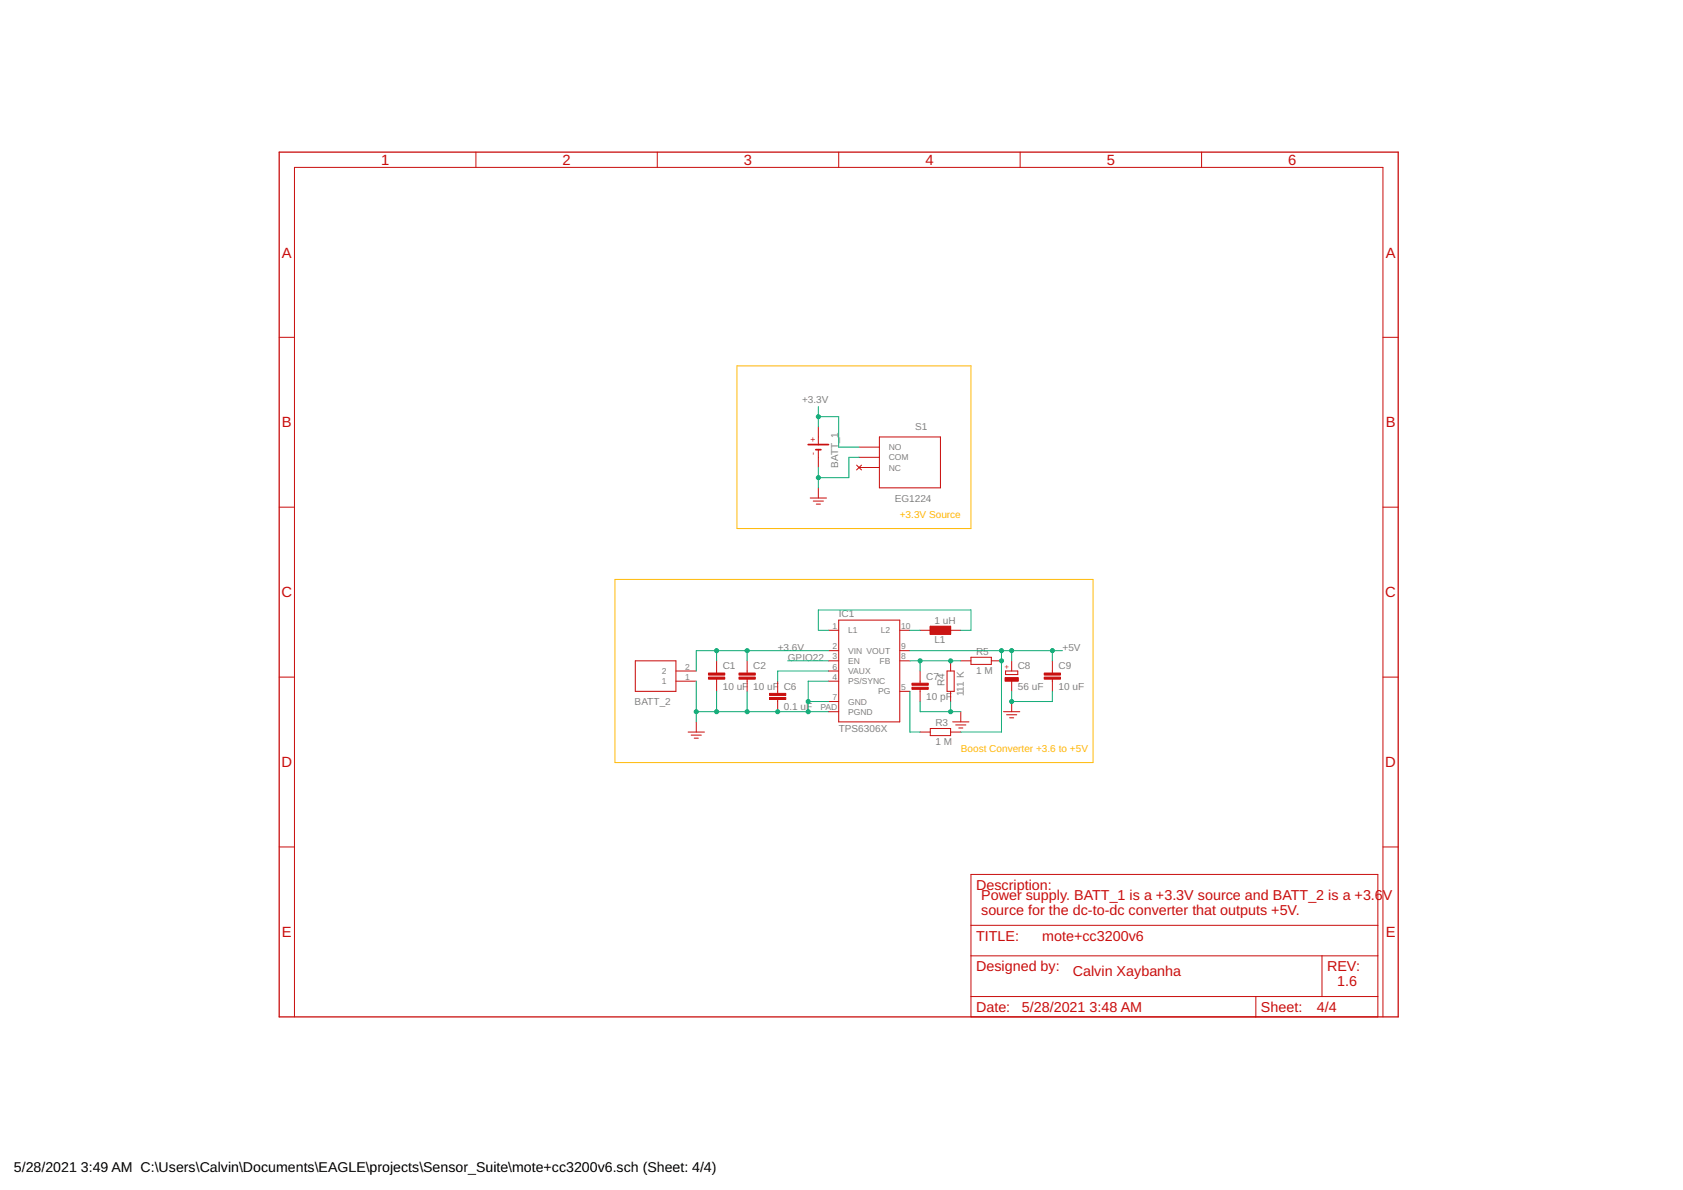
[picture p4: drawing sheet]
<svg xmlns="http://www.w3.org/2000/svg" width="420mm" height="297mm" viewBox="0 0 420 297" stroke-linecap="round" stroke-linejoin="round" font-family="sans-serif">
<path d="M201.8 111h5M203.7 112.2h1.2" fill="none" stroke="#c90d0c" stroke-width=".42"/>
<g fill="none" stroke="#c90d0c" stroke-width=".25">
<path d="M118.8 38v3.8M164.1 38v3.8M209.4 38v3.8M254.7 38v3.8M300 38v3.8M69.7 84.2h3.8M345.2 84.2h3.9M204.3 106.5v4.5M204.3 112.2v4.5M213.8 116.1l1.3 1.2M214.5 111.6h5M214.5 114.2h5"/>
<path d="M214.5 116.7h5M215.1 116.1l-1.3 1.2M219.5 109.1h15.3v12.7h-15.3zM69.7 126.6h3.8M202.3 124.3h4M203 125.1h2.6M203.8 125.8h1M204.3 121.8v2.5M345.2 126.6h3.9M206.8 157.3h2.6M209.4 154.8h15.2v25.4h-15.2zM224.6 157.3h2.6"/>
<path d="M229.7 157.3h10.2M232.2 156.3h5.1v2h-5.1zM232.2 156.4h5.1M232.2 156.6h5.1M232.2 156.7h5.1M232.2 156.8h5.1M232.2 157h5.1M232.2 157.1h5.1M232.2 157.2h5.1M232.2 157.5h5.1M232.2 157.6h5.1M232.2 157.7h5.1"/>
<path d="M232.2 157.8h5.1M232.2 158h5.1M232.2 158.1h5.1M232.2 158.2h5.1M69.7 169h3.8M158.6 165h10.1v7.6h-10.1zM168.7 170h5.1M168.7 167.5h5.1M178.9 165v3M178.9 169.5v3.1M186.5 165v3M186.5 169.5v3.1"/>
<path d="M194.1 170v3.1M194.1 174.6v3.1M206.8 162.4h2.6M206.8 165h2.6M206.8 170h2.6M206.8 167.5h2.6M206.8 175.1h2.6M206.8 177.7h2.6M224.6 162.4h2.6M224.6 165h2.6M224.6 172.6h2.6M229.7 167.5v3"/>
<path d="M229.7 172.1v3M236.4 167.5h1.8v5.1h-1.8zM237.3 165v2.5M237.3 172.6v2.5M239.9 165h2.5M239.9 177.7v2.5M242.4 164.1h5.1v1.7h-5.1zM247.5 165h2.5M250.5 177.7h4.1M251 167.5h3.1v.9h-3.1zM251.3 178.4h2.5M252.1 179.2h1"/>
<path d="M252.6 165v2.5M252.6 170v2.6M252.6 175.1v2.6M262.7 165v3M262.7 169.5v3.1M345.2 169h3.9M171.8 182.7h4.1M172.6 183.5h2.5M173.3 184.3h1M173.8 180.2v2.5M229.7 182.7h2.5M232.2 181.8h5.1v1.8h-5.1z"/>
<path d="M237.3 182.7h2.6M237.8 180.2h4.1M238.6 181h2.5M239.4 181.7h1M69.7 211.4h3.8M242.4 218.3h101.6v35.5h-101.6zM345.2 211.4h3.9M242.4 238.6h101.6M242.4 231h101.6M330 238.6v10.2M73.5 253.8v-212h271.7v212M242.4 248.8h101.6"/>
<path d="M313.5 248.8v5"/>
</g>
<g fill="#c90d0c" stroke="#c90d0c" stroke-width=".25">
<path d="M227.7 171.6h4v.5h-4z"/>
<path d="M227.7 170.5h4v.5h-4z"/>
<path d="M250.9 169.1h3.3v.9h-3.3z"/>
<path d="M184.5 169h4.1v.5h-4.1z"/>
<path d="M184.5 168h4.1v.5h-4.1z"/>
<path d="M192.1 174.1h4.1v.5h-4.1z"/>
<path d="M192.1 173.1h4.1v.5h-4.1z"/>
<path d="M176.9 169h4v.5h-4z"/>
<path d="M176.9 168h4v.5h-4z"/>
<path d="M260.7 169h4.1v.5h-4.1z"/>
<path d="M260.7 168h4.1v.5h-4.1z"/>
</g>
<path d="M69.7 38h279.4v215.8h-279.4z" fill="none" stroke="#c90d0c" stroke-width=".32"/>
<g fill="none" stroke="#0dab76" stroke-width=".25">
<path d="M204.3 101.5v5M204.3 116.7v5.1M204.3 104h5.1v7.6h5.1M214.5 114.2h-2.6v5h-7.6M206.8 157.3h-2.5v-5h38.1v5h-2.5M227.2 157.3h2.5M173.8 177.7h33M173.8 170v10.2M178.9 162.4v2.6M178.9 172.6v5.1M186.5 162.4v2.6M186.5 172.6v5.1"/>
<path d="M196.7 165h10.1M201.8 175.1h5M206.8 170h-5v7.7M206.8 162.4h-33v5.1M206.8 167.5h-12.7v2.5M227.2 162.4h38.1M227.2 172.6v10.1h2.5M227.2 165h12.7M229.7 175.1v2.6h10.2M229.7 165v2.5M237.3 175.1v2.6M250 162.4v20.3h-10.1"/>
<path d="M252.6 172.6v2.5h10.1v-2.5M252.6 162.4v2.6M262.7 162.4v2.6"/>
</g>
<g fill="#0dab76" stroke="#0dab76" stroke-width=".25">
<circle cx="204.3" cy="104" r=".51"/>
<circle cx="204.3" cy="119.2" r=".51"/>
<circle cx="201.8" cy="177.7" r=".51"/>
<circle cx="201.8" cy="175.1" r=".51"/>
<circle cx="194.1" cy="177.7" r=".51"/>
<circle cx="186.5" cy="177.7" r=".51"/>
<circle cx="178.9" cy="177.7" r=".51"/>
<circle cx="173.8" cy="177.7" r=".51"/>
<circle cx="237.3" cy="177.7" r=".51"/>
<circle cx="252.6" cy="175.1" r=".51"/>
<circle cx="250" cy="165" r=".51"/>
<circle cx="250" cy="162.4" r=".51"/>
<circle cx="252.6" cy="162.4" r=".51"/>
<circle cx="262.7" cy="162.4" r=".51"/>
<circle cx="186.5" cy="162.4" r=".51"/>
<circle cx="178.9" cy="162.4" r=".51"/>
<circle cx="229.7" cy="165" r=".51"/>
<circle cx="237.3" cy="165" r=".51"/>
</g>
<path d="M184 91.3h58.4v40.6h-58.4zM153.5 144.6h119.4v45.8h-119.4z" fill="none" stroke="#ffba08" stroke-width=".25"/>
<g font-size="3.7" fill="#c90d0c">
<text x="95.1" y="41.2">1</text>
<text x="140.4" y="41.2">2</text>
<text x="185.7" y="41.2">3</text>
<text x="231" y="41.2">4</text>
<text x="276.3" y="41.2">5</text>
<text x="321.6" y="41.2">6</text>
<text x="70.4" y="64.3">A</text>
<text x="345.9" y="64.3">A</text>
<text x="70.4" y="106.7">B</text>
<text x="345.9" y="106.7">B</text>
<text x="70.3" y="149.1">C</text>
<text x="345.8" y="149.1">C</text>
<text x="70.3" y="191.5">D</text>
<text x="345.8" y="191.5">D</text>
<text x="70.4" y="233.9">E</text>
<text x="345.9" y="233.9">E</text>
</g>
<g font-size="3.6" fill="#c90d0c">
<text x="243.7" y="222.1">Description:</text>
<text x="244.9" y="224.6">Power supply. BATT_1 is a +3.3V source and BATT_2 is a +3.6</text>
<text x="345.3" y="224.6">V</text>
<text x="244.9" y="228.4">source for the dc-to-dc converter that outputs +5V.</text>
<text x="243.7" y="234.8">TITLE:</text>
<text x="260.2" y="234.8">mote+cc3200v6</text>
<text x="243.7" y="242.4">Designed by:</text>
<text x="267.8" y="243.7">Calvin Xaybanha</text>
<text x="331.3" y="242.4">REV:</text>
<text x="333.8" y="246.2">1.6</text>
<text x="243.7" y="252.6">Date:</text>
<text x="255.1" y="252.6">5/28/2021</text>
<text x="272" y="252.6">3:48 AM</text>
<text x="314.8" y="252.6">Sheet:</text>
<text x="328.8" y="252.6">4/4</text>
</g>
<g font-size="3.5">
<text x="3.5" y="292.5">5/28/2021</text>
<text x="20.2" y="292.5">3:49 AM C:\Users\Calvin\Documents\EAGLE\projects\Sensor_Suite\mote+cc3200v6.sch (Sheet: 4/4)</text>
</g>
<g font-size="2.5" fill="#808080">
<text x="200.2" y="100.7">+3.3V</text>
<text x="228.4" y="107.4">S1</text>
<text x="209.3" y="116.8" transform="rotate(-90 209.3 116.8)">BATT_1</text>
<text x="223.4" y="125.2">EG1224</text>
<text x="209.4" y="154">IC1</text>
<text x="233.3" y="155.8">1 uH</text>
<text x="233.3" y="160.6">L1</text>
<text x="180.4" y="167.1">C1</text>
<text x="188.1" y="167.1">C2</text>
<text x="194.1" y="162.4">+3.6V</text>
<text x="196.7" y="164.9">GPIO22</text>
<text x="243.7" y="163.5">R5</text>
<text x="254.1" y="167.1">C8</text>
<text x="264.2" y="167.1">C9</text>
<text x="265.3" y="162.4">+5V</text>
<text x="180.4" y="172.2">10 uF</text>
<text x="188.1" y="172.2">10 uF</text>
<text x="195.7" y="172.2">C6</text>
<text x="231.2" y="169.6">C7</text>
<text x="235.8" y="171.3" transform="rotate(-90 235.8 171.3)">R4</text>
<text x="240.6" y="173.8" transform="rotate(-90 240.6 173.8)">111 K</text>
<text x="243.7" y="168.3">1 M</text>
<text x="254.1" y="172.2">56 uF</text>
<text x="264.2" y="172.2">10 uF</text>
<text x="158.4" y="176">BATT_2</text>
<text x="195.7" y="177.3">0.1 uF</text>
<text x="231.2" y="174.7">10 pF</text>
<text x="209.4" y="182.7">TPS6306X</text>
<text x="233.5" y="181.2">R3</text>
<text x="233.5" y="186">1 M</text>
</g>
<g font-size="2.5" fill="#ffba08">
<text x="224.6" y="129.4">+3.3V Source</text>
<text x="239.9" y="187.8">Boost Converter +3.6 to +5V</text>
</g>
<g font-size="2.1" fill="#c90d0c">
<text x="203.7" y="113.5" transform="rotate(-90 203.7 113.5)">-</text>
<text x="203.7" y="110.4" transform="rotate(-90 203.7 110.4)">+</text>
</g>
<g font-size="2.1" fill="#808080">
<text x="221.9" y="112.4">NO</text>
<text x="221.9" y="114.9">COM</text>
<text x="221.9" y="117.5">NC</text>
<text x="207.8" y="157">1</text>
<text x="211.7" y="158.1">L1</text>
<text x="219.9" y="158.1">L2</text>
<text x="225" y="157">10</text>
<text x="171.1" y="167.1">2</text>
<text x="207.8" y="162.1">2</text>
<text x="207.8" y="164.6">3</text>
<text x="207.8" y="167.1">6</text>
<text x="211.7" y="163.2">VIN VOUT</text>
<text x="211.7" y="165.7">EN</text>
<text x="219.6" y="165.7">FB</text>
<text x="225" y="164.6">8</text>
<text x="225" y="162.1">9</text>
<text x="165.2" y="170.8">1</text>
<text x="165.2" y="168.3">2</text>
<text x="171.1" y="169.7">1</text>
<text x="207.8" y="169.7">4</text>
<text x="211.7" y="170.8">PS/SYNC</text>
<text x="211.7" y="168.3">VAUX</text>
<text x="219.2" y="173.3">PG</text>
<text x="225" y="172.2">5</text>
<text x="204.8" y="177.3">PAD</text>
<text x="207.8" y="174.8">7</text>
<text x="211.7" y="175.9">GND</text>
<text x="211.7" y="178.4">PGND</text>
</g>
<text font-size="1.8" fill="#c90d0c" x="252" y="167.1" transform="rotate(-90 252 167.1)">+</text>
</svg>
